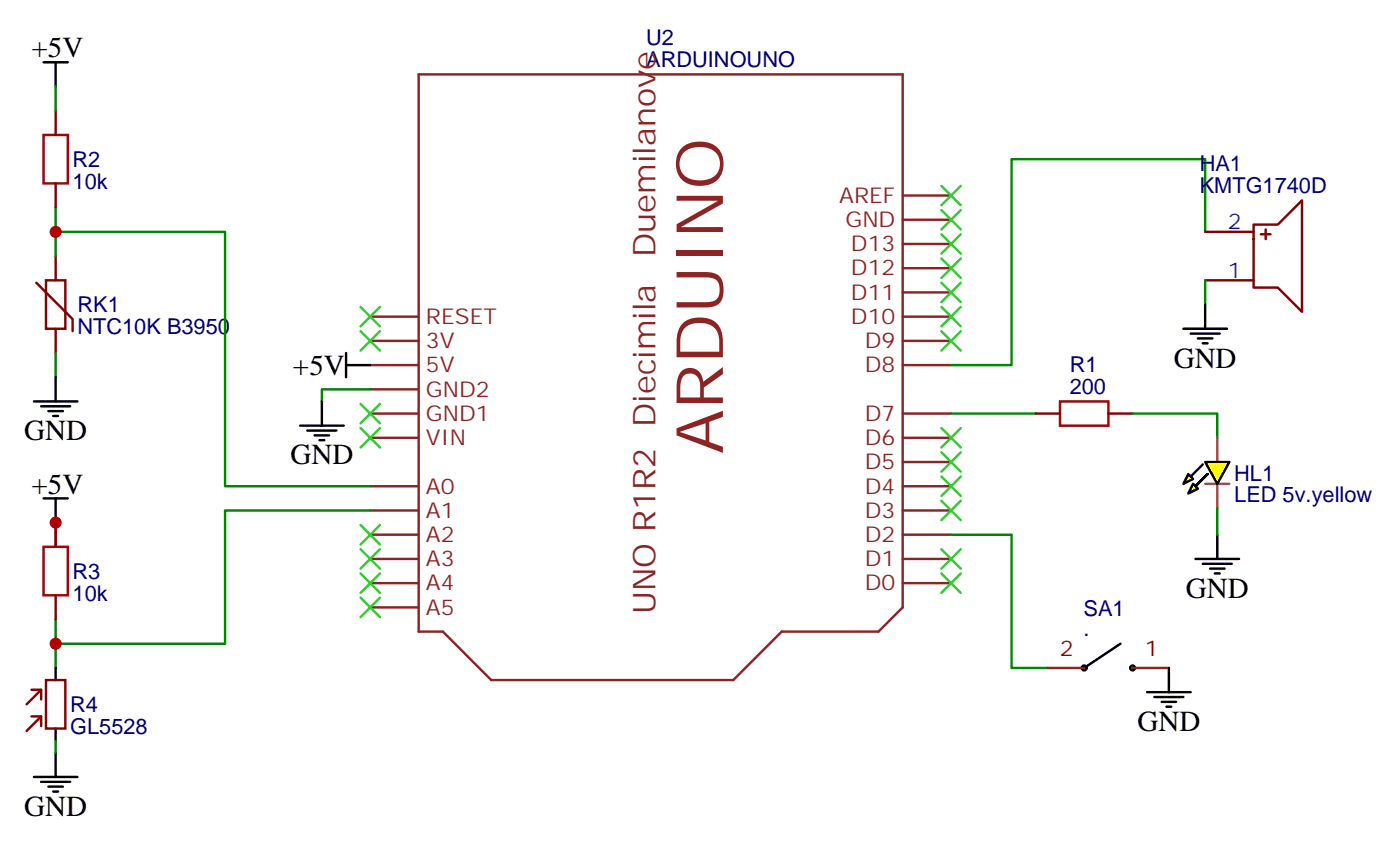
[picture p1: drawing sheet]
<svg xmlns="http://www.w3.org/2000/svg" width="204mm" height="123mm" viewBox="0 0 204 123" stroke-linecap="round" stroke-linejoin="round" font-family="sans-serif">
<g fill="none" stroke="#8c2424" stroke-width=".35">
<path d="M61 10.8h70.6v77.6l-3.5 3.6h-14.2l-7 7h-35.3l-7-7h-3.6zM131.6 39.1h7M131.6 35.5h7M131.6 32h7M131.6 28.5h7M54 53.2h7M54 49.6h7M54 46.1h7M54 56.7h7M131.6 53.2h7M131.6 49.6h7M131.6 46.1h7"/>
<path d="M131.6 42.6h7M54 77.9h7M54 74.3h7M54 70.8h7M54 63.7h7M54 60.2h7M131.6 77.9h7M131.6 74.3h7M131.6 70.8h7M131.6 67.3h7M131.6 63.7h7M131.6 60.2h7"/>
<path d="M54 84.9h7M54 81.4h7M54 88.4h7M131.6 84.9h7M131.6 81.4h7M152.8 97.3h5.2M165.1 97.3h5.3"/>
</g>
<g fill="none" stroke="#3c3" stroke-width=".35">
<path d="M137.2 37.6l2.9 2.9M137.2 34.1l2.9 2.8M137.2 30.6l2.9 2.8M137.2 27.1l2.9 2.8M140.1 37.6l-2.9 2.9M140.1 34.1l-2.9 2.8M140.1 30.6l-2.9 2.8M140.1 27.1l-2.9 2.8M52.6 44.7l2.8 2.8M52.6 48.2l2.8 2.8M52.6 58.8l2.8 2.8M55.4 44.7l-2.8 2.8"/>
<path d="M55.4 48.2l-2.8 2.8M55.4 58.8l-2.8 2.8M137.2 48.2l2.9 2.8M137.2 44.7l2.9 2.8M137.2 41.2l2.9 2.8M140.1 48.2l-2.9 2.8M140.1 44.7l-2.9 2.8M140.1 41.2l-2.9 2.8M52.6 62.3l2.8 2.9M52.6 76.4l2.8 2.9M52.6 80l2.8 2.8M55.4 62.3l-2.8 2.9"/>
<path d="M55.4 76.4l-2.8 2.9M55.4 80l-2.8 2.8M137.2 80l2.9 2.8M137.2 72.9l2.9 2.8M137.2 69.4l2.9 2.8M137.2 65.9l2.9 2.8M137.2 62.3l2.9 2.9M140.1 80l-2.9 2.8M140.1 72.9l-2.9 2.8M140.1 69.4l-2.9 2.8M140.1 65.9l-2.9 2.8M140.1 62.3l-2.9 2.9"/>
<path d="M52.6 83.5l2.8 2.8M52.6 87l2.8 2.9M55.4 83.5l-2.8 2.8M55.4 87l-2.8 2.9M137.2 83.5l2.9 2.8M140.1 83.5l-2.9 2.8"/>
</g>
<g fill="none" stroke="#000" stroke-width=".35">
<path d="M6.3 9.1h3.6M8.1 9.1v3.5M4.9 58.5h6.4M6 59.2h4.2M7.1 59.9h2.1M8.1 54.9v3.6M46.9 58.5v3.5M50.4 53.2h3.6M50.4 51.4v3.5M172.5 47.9h6.4M173.6 48.6h4.2M174.6 49.3h2.1"/>
<path d="M175.3 50h.7M175.7 44.3v3.6M6.3 72.6h3.6M7.8 60.6h.7M8.1 72.6v3.5M43.7 62h6.4M44.8 62.7h4.2M45.9 63.4h2.1M46.6 64.1h.7M177.4 77.9v3.5M163.3 93.7l-5.3 3.6M170.4 97.3v3.5"/>
<path d="M174.3 81.4h6.3M175.3 82.1h4.3M176.4 82.8h2.1M177.1 83.5h.7M4.9 113.1h6.4M6 113.8h4.2M7.1 114.5h2.1M7.8 115.3h.7M8.1 109.6v3.5M167.2 100.8h6.4M168.3 101.5h4.2M169.3 102.2h2.1"/>
<path d="M170 102.9h.7"/>
<circle cx="158" cy="97.3" r=".35"/>
<circle cx="165.1" cy="97.3" r=".35"/>
</g>
<g fill="none" stroke="#008700" stroke-width=".35">
<path d="M8.1 12.6v3.5M8.1 33.8h24.7v37h21.2M8.1 30.2v7.1M175.7 33.8v-10.6h-28.2v30h-8.9M8.1 51.4v3.5M54 56.7h-7.1v1.8M175.7 40.8v3.5M8.1 76.1v3.5M54 74.3h-21.2v19.4h-24.7v-3.5M138.6 77.9h8.9v19.4h5.3M138.6 60.2h12.4M165.1 60.2h12.3v3.5"/>
<path d="M8.1 93.7v3.6"/>
</g>
<path d="M6.3 19.6h3.6v7.1h-3.6zM154.5 58.5h7.1v3.5h-7.1z" fill="none" stroke="#a10000" stroke-width=".35"/>
<g fill="none" stroke="#870000" stroke-width=".35">
<path d="M8.1 16.1v3.5M8.1 26.7v3.5M8.1 37.3v3.5M175.7 33.8h7M182.7 32.7h3.6l3.5-3.5v16.2l-3.5-3.5h-3.6zM183.8 34.1h1.4M184.5 33.4v1.4M5.3 41.2l5.3 5.3v1.7M6.7 40.8h2.8v7.1h-2.8zM8.1 47.9v3.5M175.7 40.8h7M151 60.2h3.5"/>
<path d="M161.6 60.2h3.5"/>
</g>
<path d="M175.7 70.4h3.5M177.4 63.7v3.5M177.4 70.5v3.5" fill="none" stroke="#a64a4a" stroke-width=".35"/>
<g fill="#ff0" stroke="#000" stroke-width=".35">
<path d="M175.7 67.3h3.5l-1.8 3.1z"/>
<path d="M173.9 70.4l.4 .4 1.7-1.8-1.7 1.8 .3 .4-1.4 .7z"/>
<path d="M173.2 69l.4 .4 1.7-1.8-1.7 1.8 .3 .3-1.4 .7z"/>
</g>
<path d="M177.4 74v3.9M8.1 107.8v1.8" fill="none" stroke="#008700" stroke-width=".35"/>
<path d="M8.1 97.3v1.7M8.1 106.1v1.7" fill="none" stroke="#000" stroke-width=".35"/>
<path d="M8.1 76.1v3.5M6.7 99h2.8v7.1h-2.8zM8.1 86.7v3.5M4.6 100.4h1.4v1.4M4.6 104.3h1.4v1.4M6 100.4l-2.1 2.2M6 104.3l-2.1 2.1" fill="none" stroke="#870000" stroke-width=".35"/>
<path d="M6.3 79.6h3.6v7.1h-3.6z" fill="none" stroke="#a10000" stroke-width=".35"/>
<g fill="#c00">
<circle cx="8.1" cy="33.8" r=".88"/>
<circle cx="8.1" cy="93.7" r=".88"/>
<circle cx="8.1" cy="76.1" r=".88"/>
</g>
<text font-size="9.5" fill="#8d2323" x="105.4" y="66.1" transform="rotate(-90 105.4 66.1)">ARDUINO</text>
<g font-size="4.6" fill="#8d2323">
<text x="95.6" y="37.4" transform="rotate(-90 95.6 37.4)">Duemilanove</text>
<text x="95.6" y="89.5" transform="rotate(-90 95.6 89.5)">UNO R1R2 Diecimila</text>
</g>
<g font-size="4.2">
<text x="4.6" y="8.4">+5V</text>
<text x="171.1" y="53.5">GND</text>
<text x="42.7" y="54.6">+5V</text>
<text x="3.5" y="64.1">GND</text>
<text x="4.6" y="71.9">+5V</text>
<text x="42.3" y="67.6">GND</text>
<text x="172.9" y="87">GND</text>
<text x="165.8" y="106.4">GND</text>
<text x="3.5" y="118.8">GND</text>
</g>
<g font-size="3.2" fill="#000080">
<text x="94.2" y="9.8">ARDUINOUNO</text>
<text x="94.2" y="6.5">U2</text>
<text x="10.6" y="27.5">10k</text>
<text x="10.6" y="24.3">R2</text>
<text x="174.9" y="28.1">KMTG1740D</text>
<text x="174.9" y="24.9">HA1</text>
<text x="11.3" y="45.4">RK1</text>
<text x="11.3" y="48.7">NTC10K B3950</text>
<text x="155.9" y="57.4">200</text>
<text x="155.9" y="54.1">R1</text>
<text x="179.9" y="70">HL1</text>
<text x="179.9" y="73.2">LED 5v.yellow</text>
<text x="10.6" y="87.5">10k</text>
<text x="10.6" y="84.3">R3</text>
<text x="157.9" y="89.6">SA1</text>
<text x="157.9" y="92.7">.</text>
<text x="10.2" y="106.9">GL5528</text>
<text x="10.2" y="103.7">R4</text>
</g>
<g font-size="3.2" fill="#8d2323">
<text x="122.3" y="29.5">AREF</text>
<text x="123.2" y="33.1">GND</text>
<text x="124.1" y="40.1">D12</text>
<text x="124.1" y="36.6">D13</text>
<text x="62.1" y="47.2">RESET</text>
<text x="124.1" y="47.2">D10</text>
<text x="124.1" y="43.6">D11</text>
<text x="62.1" y="50.7">3V</text>
<text x="126.1" y="50.7">D9</text>
<text x="62.1" y="57.7">GND2</text>
<text x="62.1" y="54.2">5V</text>
<text x="126.1" y="54.2">D8</text>
<text x="62.1" y="64.8">VIN</text>
<text x="62.1" y="61.3">GND1</text>
<text x="126.1" y="64.8">D6</text>
<text x="126.1" y="61.3">D7</text>
<text x="62.1" y="71.9">A0</text>
<text x="126.1" y="71.9">D4</text>
<text x="126.1" y="68.3">D5</text>
<text x="62.1" y="75.4">A1</text>
<text x="126.1" y="75.4">D3</text>
<text x="62.1" y="82.4">A3</text>
<text x="62.1" y="78.9">A2</text>
<text x="126.1" y="82.4">D1</text>
<text x="126.1" y="78.9">D2</text>
<text x="62.1" y="89.5">A5</text>
<text x="62.1" y="86">A4</text>
<text x="126.1" y="86">D0</text>
</g>
<g font-size="3.2" fill="#00f">
<text x="179" y="33.4">2</text>
<text x="179" y="40.5">1</text>
</g>
<g font-size="3.2" fill="#900">
<text x="154.5" y="95.5">2</text>
<text x="166.9" y="95.5">1</text>
</g>
</svg>
